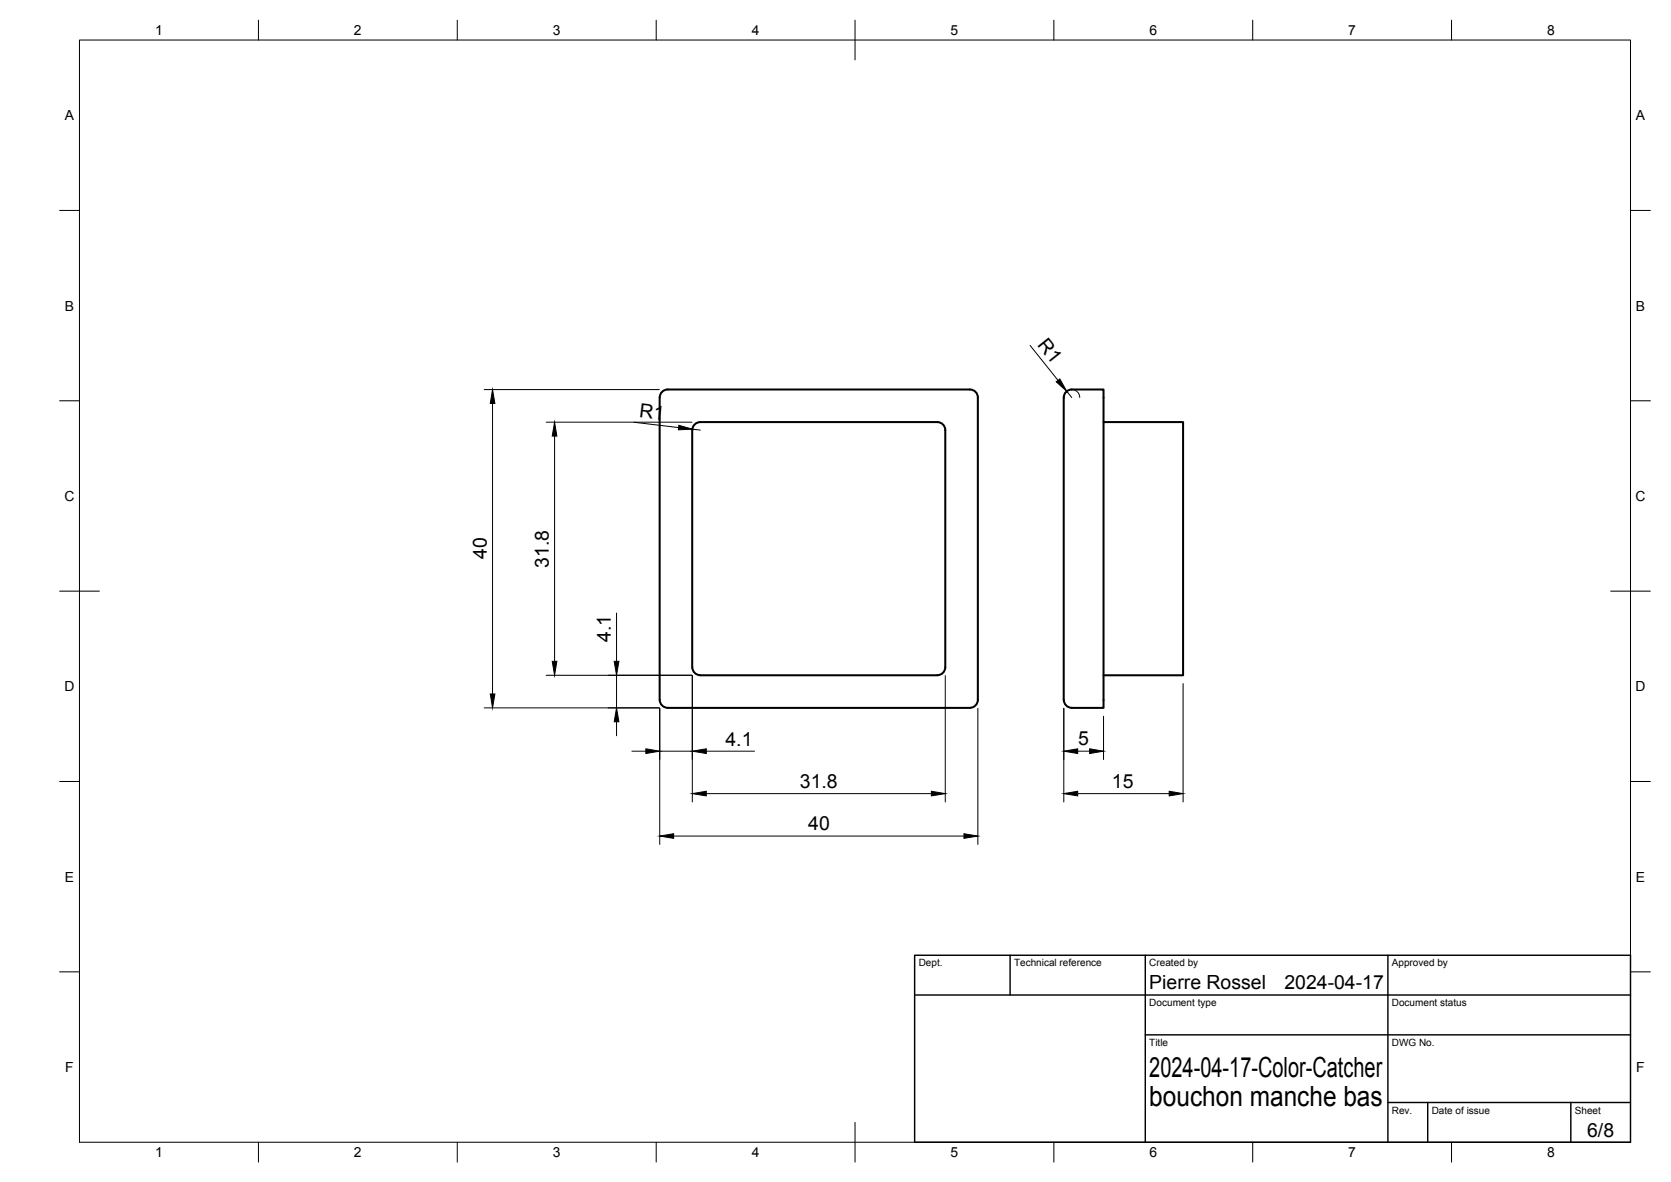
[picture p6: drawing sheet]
<svg xmlns="http://www.w3.org/2000/svg" width="420mm" height="297mm" viewBox="0 0 420 297" stroke-linecap="round" stroke-linejoin="round" font-family="sans-serif">
<!-- layer: Visible -->
<path d="M243.9 97.9h-76a2 2 0 0 0-2 2v76a2.04 2.04 0 0 0 2 2h76M243.9 97.9a2 2 0 0 1 2 2v76a2 2 0 0 1-2 2M268.1 98.5l.9-.5 .5-.1h8v80h-8a2.04 2.04 0 0 1-2-2v-76l.1-.5zM277.5 106.1h20v63.6h-20M174.1 167.7v-59.6a2 2 0 0 1 2-2h59.6a2 2 0 0 1 2 2v59.6M174.1 167.7a2 2 0 0 0 2 2M176.1 169.7h59.6M237.7 167.7a2 2 0 0 1-2 2" fill="none" stroke="#000" stroke-width=".51"/>
<!-- layer: BORDER -->
<g fill="none" stroke="#000" stroke-width=".25">
<path d="M20 10.1h390v276.9h-390zM65 5.1v5M115 5.1v5M165 5.1v5M215 5.1v10M265 5.1v5M315 5.1v5M365 5.1v5M15 52.9h5M410 52.9h5M15 100.7h5M410 100.7h5"/>
<path d="M15 148.6h10M405 148.6h10M15 196.4h5M410 196.4h5M15 244.2h5M410 244.2h5M65 287v5M115 287v5M165 287v5M215 282.1v9.9M265 287v5M315 287v5"/>
<path d="M365 287v5"/>
</g>
<!-- layer: TITLEBLOCK -->
<path d="M230 240.1h180v46.9h-180zM230 250h180M254 240.1v9.9M288 240.1v46.9M349 240.1v46.9M288 260.1h122M349 277.1h61M359 277.1v9.9M395 277.1v9.9" fill="none" stroke="#000" stroke-width=".36"/>
<!-- layer: FD_Dimensions -->
<g fill="none" stroke="#000" stroke-width=".25">
<path d="M121.8 97.9h44M259 86.8l7 8.8M268.2 98.3l1.3 1.6M271.5 99.9a2 2 0 0 0-2.2-2 2 2 0 0 0-1.8 2.3M123.8 101.4v73M137.3 106.1h36.7M139.4 109.6v56.6M159.4 106.1l11.2 1.3M174.1 107.9l2 .2M155 154.1v12.1M121.8 177.9h44M137.3 169.7h36.7"/>
<path d="M155 169.7v8.2M165.9 178v34.2M174.1 169.8v31.7M237.7 169.8v31.7M245.9 178v34.2M267.5 178v23.5M277.5 180v10.9M297.5 171.8v29.7M155 181.4v3.5M158.9 188.8h3.5M165.9 188.8h8.2M177.6 199.4h56.6"/>
<path d="M177.6 188.8h12.1M271 199.4h23M271 188.8h3M169.4 210.1h73"/>
</g>
<g fill="#000" stroke="#000" stroke-width=".25">
<path d="M265.6 96l.9-.8 1.7 3.1zM123.8 97.9l.6 3.5h-1.1zM139.4 106.1l.6 3.5h-1.1zM170.7 106.9l3.4 1-3.5 .1zM123.3 174.4h1.1l-.6 3.5zM138.9 166.2h1.1l-.6 3.5zM154.4 166.2h1.2l-.6 3.5zM155 177.9l.6 3.5h-1.2zM162.4 188.2l3.5 .6-3.5 .6zM174.1 188.8l3.5-.6v1.2zM174.1 199.4l3.5-.6v1.2zM234.2 198.8l3.5 .6-3.5 .6z"/>
<path d="M267.5 199.4l3.5-.6v1.2zM267.5 188.8l3.5-.6v1.2zM274 188.2l3.5 .6-3.5 .6zM294 198.8l3.5 .6-3.5 .6zM165.9 210.1l3.5-.6v1.2zM242.4 209.5l3.5 .6-3.5 .6z"/>
</g>
<g font-size="7">
<text x="289" y="270.6">2024-04-17-Color-Catcher</text>
<text x="289" y="278.1">bouchon manche bas</text>
</g>
<g font-size="4.9">
<text x="260.7" y="86.7" transform="rotate(51 260.7 86.7)">R1</text>
<text x="160.6" y="104.8" transform="rotate(7 160.6 104.8)">R1</text>
<text x="122.4" y="140.5" transform="rotate(-90 122.4 140.5)">40</text>
<text x="138" y="142.6" transform="rotate(-90 138 142.6)">31.8</text>
<text x="153.6" y="161.4" transform="rotate(-90 153.6 161.4)">4.1</text>
<text x="182.4" y="187.4">4.1</text>
<text x="271.1" y="187.3">5</text>
<text x="201.1" y="198">31.8</text>
<text x="279.6" y="198">15</text>
<text x="203.2" y="208.6">40</text>
<text x="289" y="248.5">Pierre Rossel</text>
<text x="323" y="248.5">2024-04-17</text>
<text x="399.1" y="285.7">6/8</text>
</g>
<g font-size="3.5">
<text x="39" y="8.8">1</text>
<text x="89" y="8.8">2</text>
<text x="139" y="8.8">3</text>
<text x="189" y="8.8">4</text>
<text x="239" y="8.8">5</text>
<text x="289" y="8.8">6</text>
<text x="339" y="8.8">7</text>
<text x="389" y="8.8">8</text>
<text x="16.3" y="30.2">A</text>
<text x="411.3" y="30.2">A</text>
<text x="16.3" y="78">B</text>
<text x="411.3" y="78">B</text>
<text x="16.2" y="125.9">C</text>
<text x="411.2" y="125.9">C</text>
<text x="16.2" y="173.7">D</text>
<text x="411.2" y="173.7">D</text>
<text x="16.3" y="221.6">E</text>
<text x="411.3" y="221.6">E</text>
<text x="16.4" y="269.4">F</text>
<text x="411.4" y="269.4">F</text>
<text x="39" y="290.8">1</text>
<text x="89" y="290.8">2</text>
<text x="139" y="290.8">3</text>
<text x="189" y="290.8">4</text>
<text x="239" y="290.8">5</text>
<text x="289" y="290.8">6</text>
<text x="339" y="290.8">7</text>
<text x="389" y="290.8">8</text>
</g>
<g font-size="2.5">
<text x="231" y="242.9">Dept.</text>
<text x="255" y="242.9">Technical reference</text>
<text x="289" y="242.9">Created by</text>
<text x="350" y="242.9">Approved by</text>
<text x="289" y="252.8">Document type</text>
<text x="350" y="252.8">Document status</text>
<text x="289" y="262.9">Title</text>
<text x="350" y="262.9">DWG No.</text>
<text x="350" y="279.9">Rev.</text>
<text x="360" y="279.9">Date of issue</text>
<text x="396" y="279.9">Sheet</text>
</g>
</svg>
